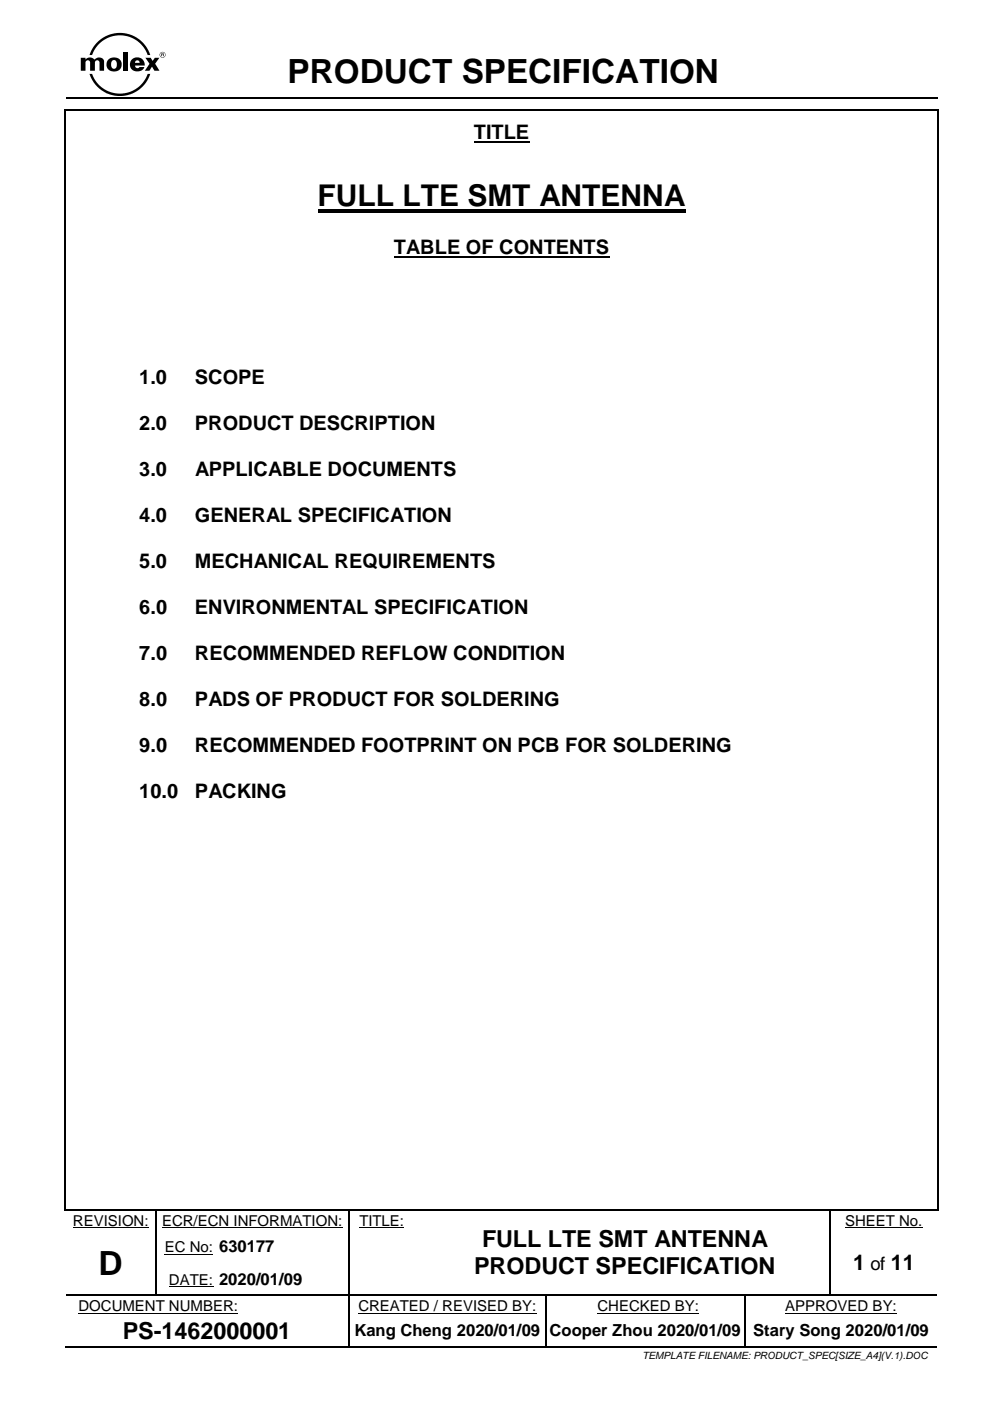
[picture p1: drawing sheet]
<svg xmlns="http://www.w3.org/2000/svg" width="210mm" height="297mm" viewBox="0 0 210 297" stroke-linecap="round" stroke-linejoin="round" font-family="sans-serif">
<path d="M13.8 23.5v232.7M14 20.9h184.7M14 23.3h184.7M198.8 23.5v232.7M14 256.4h184.7M73.9 279.2v6.1M115.8 279.2v6.1M14 285.5h59.8M74.1 285.5h41.5M115.9 285.5h41.8M158 285.5h40.7" fill="none" stroke="#000" stroke-width=".34"/>
<path d="M15.5 260.2h16M16.6 278.3h33.9M34.3 260.2h38.3M34.9 265.8h10.3M35.8 272.7h9.4M76 278.3h37.7M76.2 260.2h9.5M126.6 278.3h21.6M166.4 278.3h23.7M179.1 260.2h16.5" fill="none" stroke="#000" stroke-width=".21"/>
<g fill="#000">
<path d="M17.1 12.2h1v.4l.1-.1a1.27 1.27 0 0 1 1.8 .1 1.15 1.15 0 0 1 2.1 .3v2.1h-1v-1.7a.49 .49 0 0 0-.5-.5 .49 .49 0 0 0-.5 .5v1.7h-1v-1.7a.49 .49 0 0 0-.5-.5 .49 .49 0 0 0-.5 .5v1.7h-1z" fill-rule="evenodd"/>
<path d="M23.8 12.8h.1a.74 .74 0 0 1 .8 .2 .74 .74 0 0 1 .1 .9 .61 .61 0 0 1-.6 .7 .61 .61 0 0 1-.6-.7v-.6zM22.9 12.7a1.58 1.58 0 0 0 1.1 2.5 1.58 1.58 0 0 0 1.7-2.2 1.75 1.75 0 0 0-2.8-.3z" fill-rule="evenodd"/>
<path d="M20.6 9a6.8 6.8 0 0 1 11.3 2.7h-.6a6.2 6.2 0 0 0-5.9-4.2 6.2 6.2 0 0 0-5.9 4.2h-.5l.6-1.5z" fill-rule="evenodd"/>
<path d="M26.1 11.1h1v3.9h-1z" fill-rule="evenodd"/>
<path d="M27.9 12.7a1.57 1.57 0 0 0 .5 2.3 1.57 1.57 0 0 0 2.2-.8h-1a.51 .51 0 0 1-.6 .2 .51 .51 0 0 1-.4-.5h2.1a1.61 1.61 0 0 0-1-1.6 1.61 1.61 0 0 0-1.8 .4zM28.8 12.9l.3-.1a.49 .49 0 0 1 .5 .5h-1z" fill-rule="evenodd"/>
<path d="M19 15.7h.5a6.2 6.2 0 0 0 5.9 4.1 6.2 6.2 0 0 0 5.9-4.1h.6a6.8 6.8 0 0 1-6.5 4.6 6.8 6.8 0 0 1-6.4-4.6z" fill-rule="evenodd"/>
<path d="M30.8 12.2h1.1l.5 .7 .4-.7h1l-.9 1.3 .9 1.5h-1.1l-.5-.9-.5 .9h-1l1-1.5z" fill-rule="evenodd"/>
<path d="M33.8 11.6a.65 .65 0 0 1 1.3 0 .65 .65 0 0 1-1.3 0zM33.9 11.6a.55 .55 0 0 0 1.1 0 .55 .55 0 0 0-1.1 0z" fill-rule="evenodd"/>
<path d="M34.3 11.4l.3 .1-.3 .1zM34.2 11.3v.6h.1v-.2l.5 .2-.1-.5z" fill-rule="evenodd"/>
<path d="M13.6 23.1h.4v.4h-.4z" fill-rule="evenodd"/>
<path d="M13.6 23.1h.4v.4h-.4z" fill-rule="evenodd"/>
<path d="M198.7 23.1h.3v.4h-.3z" fill-rule="evenodd"/>
<path d="M198.7 23.1h.3v.4h-.3z" fill-rule="evenodd"/>
<path d="M67.3 44.3h78v.7h-78z" fill-rule="evenodd"/>
<path d="M13.6 256.2h.4v.4h-.4z" fill-rule="evenodd"/>
<path d="M13.6 256.2h.4v.4h-.4z" fill-rule="evenodd"/>
<path d="M33 256.6h.2v.2h-.2z" fill-rule="evenodd"/>
<path d="M33 256.2h.3v.4h-.3z" fill-rule="evenodd"/>
<path d="M73.8 256.6h.3v.2h-.3z" fill-rule="evenodd"/>
<path d="M73.8 256.2h.3v.4h-.3z" fill-rule="evenodd"/>
<path d="M89 256.2h.3v.4h-.3z" fill-rule="evenodd"/>
<path d="M175.8 256.6h.3v.2h-.3z" fill-rule="evenodd"/>
<path d="M175.8 256.2h.3v.4h-.3z" fill-rule="evenodd"/>
<path d="M198.7 256.2h.3v.4h-.3z" fill-rule="evenodd"/>
<path d="M198.7 256.2h.3v.4h-.3z" fill-rule="evenodd"/>
<path d="M33 260.6h.2v.9h-.2z" fill-rule="evenodd"/>
<path d="M33 267.5h.2v.9h-.2z" fill-rule="evenodd"/>
<path d="M33 274.4h.2v.2h-.2z" fill-rule="evenodd"/>
<path d="M45.2 274.4h.2v.2h-.2z" fill-rule="evenodd"/>
<path d="M73.8 278.7h.3v.5h-.3z" fill-rule="evenodd"/>
<path d="M73.8 260.6h.3v.9h-.3z" fill-rule="evenodd"/>
<path d="M73.8 267.5h.3v.9h-.3z" fill-rule="evenodd"/>
<path d="M73.8 274.4h.3v.5h-.3z" fill-rule="evenodd"/>
<path d="M89 274.4h.3v.2h-.3z" fill-rule="evenodd"/>
<path d="M115.6 278.7h.3v.5h-.3z" fill-rule="evenodd"/>
<path d="M115.6 274.6h.3v.3h-.3z" fill-rule="evenodd"/>
<path d="M115.6 274.4h.3v.2h-.3z" fill-rule="evenodd"/>
<path d="M157.7 274.6h.2v.3h-.2z" fill-rule="evenodd"/>
<path d="M157.7 274.4h.2v.2h-.2z" fill-rule="evenodd"/>
<path d="M157.7 278.7h.2v.5h-.2z" fill-rule="evenodd"/>
<path d="M175.8 260.6h.3v.9h-.3z" fill-rule="evenodd"/>
<path d="M175.8 267.5h.3v.9h-.3z" fill-rule="evenodd"/>
<path d="M175.8 274.4h.3v.2h-.3z" fill-rule="evenodd"/>
<path d="M73.8 285.3h.3v.3h-.3z" fill-rule="evenodd"/>
<path d="M115.6 285.3h.3v.3h-.3z" fill-rule="evenodd"/>
<path d="M157.7 285.3h.3v.3h-.3z" fill-rule="evenodd"/>
</g>
<g fill="none" stroke="#000" stroke-width=".25">
<path d="M33.1 256.8v3.8M73.9 256.8v3.8M175.9 256.8v3.8M14 274.5h19M33.1 261.5v6M33.1 268.4v6M33.2 274.5h12M45.4 274.5h28.4M73.9 261.5v6M73.9 268.4v6M73.9 274.9v3.8M74.1 274.5h14.9"/>
<path d="M89.3 274.5h26.3M115.8 274.9v3.8M115.9 274.5h41.8M157.8 274.9v3.8M157.8 279.2v6.1M157.9 274.5h17.9M175.9 261.5v6M175.9 268.4v6M176.1 274.5h22.6"/>
</g>
<path d="M100.4 30.2h11.8M83.5 54.5h45.6" fill="none" stroke="#000" stroke-width=".42"/>
<g font-size="7.1">
<text x="60.9" y="17.6">PRODUCT SPECIFICATION</text>
<text x="20.9" y="270.1">D</text>
</g>
<text font-size="6.3" x="67.3" y="43.6">FULL LTE SMT ANTENNA</text>
<g font-size="5">
<text x="100.5" y="269.9">PRODUCT SPECIFICATION</text>
<text x="102.2" y="264.2">FULL LTE SMT ANTENNA</text>
<text x="26" y="283.8">PS-1462000001</text>
</g>
<g font-size="4.6">
<text x="180.8" y="269.2">1</text>
<text x="188.8" y="269.2">11</text>
</g>
<g font-size="4.2">
<text x="100.4" y="29.5">TITLE</text>
<text x="83.5" y="53.8">TABLE OF CONTENTS</text>
<text x="29.5" y="81.4">1.0</text>
<text x="41.3" y="81.4">SCOPE</text>
<text x="29.5" y="91.2">2.0</text>
<text x="41.3" y="91.2">PRODUCT DESCRIPTION</text>
<text x="29.5" y="100.9">3.0</text>
<text x="41.4" y="100.9">APPLICABLE DOCUMENTS</text>
<text x="29.5" y="110.6">4.0</text>
<text x="41.3" y="110.6">GENERAL SPECIFICATION</text>
<text x="29.5" y="120.4">5.0</text>
<text x="41.3" y="120.4">MECHANICAL REQUIREMENTS</text>
<text x="29.5" y="130.1">6.0</text>
<text x="41.3" y="130.1">ENVIRONMENTAL SPECIFICATION</text>
<text x="29.5" y="139.9">7.0</text>
<text x="41.3" y="139.9">RECOMMENDED REFLOW CONDITION</text>
<text x="29.5" y="149.6">8.0</text>
<text x="41.3" y="149.6">PADS OF PRODUCT FOR SOLDERING</text>
<text x="29.5" y="159.3">9.0</text>
<text x="41.3" y="159.3">RECOMMENDED FOOTPRINT ON PCB FOR SOLDERING</text>
<text x="29.5" y="169.1">10.0</text>
<text x="41.3" y="169.1">PACKING</text>
</g>
<text font-size="3.9" x="184.5" y="269.2">of</text>
<g font-size="3.5">
<text x="75.1" y="283.2">Kang Cheng 2020/01/09</text>
<text x="116.5" y="283.2">Cooper Zhou 2020/01/09</text>
<text x="159.7" y="283.2">Stary Song 2020/01/09</text>
</g>
<g font-size="3.2">
<text x="15.5" y="259.8">REVISION:</text>
<text x="34.3" y="259.8">ECR/ECN INFORMATION:</text>
<text x="76.2" y="259.8">TITLE:</text>
<text x="179.1" y="259.8">SHEET No.</text>
<text x="34.9" y="265.3">EC No: 630177</text>
<text x="35.8" y="272.2">DATE: 2020/01/09</text>
<text x="16.6" y="277.8">DOCUMENT NUMBER:</text>
<text x="76" y="277.8">CREATED / REVISED BY:</text>
<text x="126.6" y="277.8">CHECKED BY:</text>
<text x="166.4" y="277.8">APPROVED BY:</text>
</g>
<text font-size="2.1" x="136.2" y="288.1">TEMPLATE FILENAME: PRODUCT_SPEC[SIZE_A4](V.1).DOC</text>
</svg>
